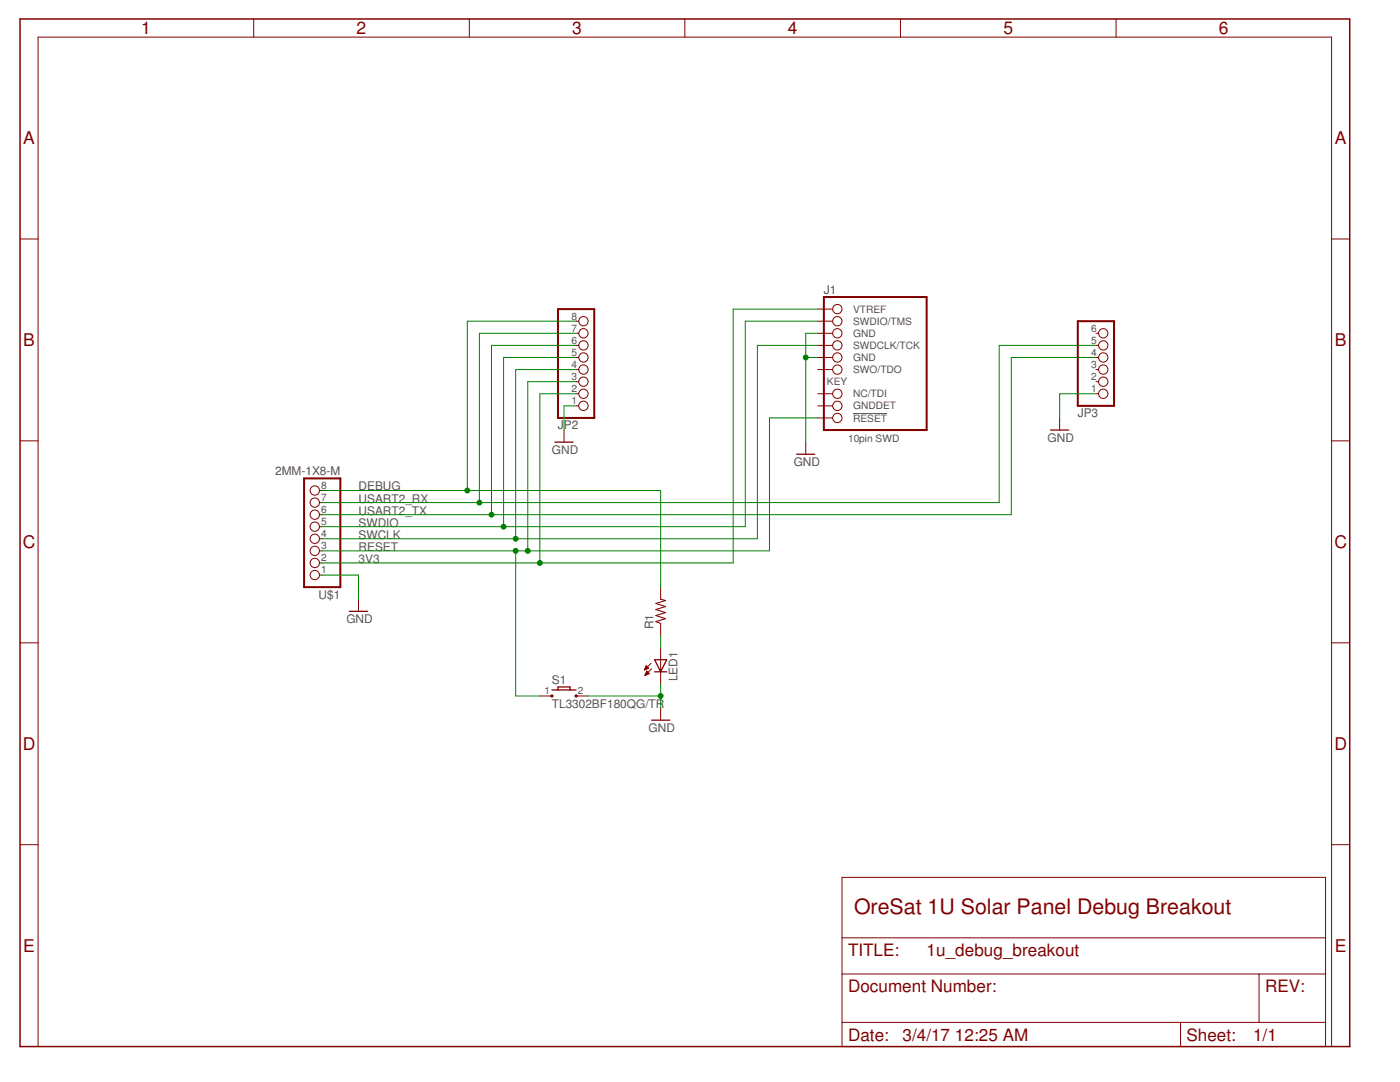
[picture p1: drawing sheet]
<svg xmlns="http://www.w3.org/2000/svg" width="279mm" height="216mm" viewBox="0 0 279 216" stroke-linecap="round" stroke-linejoin="round" font-family="sans-serif">
<path d="M170.3 82.5h6.7" fill="none" stroke="#505050" stroke-width=".2"/>
<path d="M4 3.8h265.4v205h-265.4z" fill="none" stroke="#800000" stroke-width=".3"/>
<g fill="none" stroke="#800000" stroke-width=".2">
<path d="M50.6 3.8v3.6M93.7 3.8v3.6M136.7 3.8v3.6M179.7 3.8v3.6M222.7 3.8v3.6M4 47.7h3.6M265.7 47.7h3.7M115 64.1h.5M115 66.5h.5M115 68.9h.5M115 71.3h.5M115 73.7h.5"/>
<path d="M115 78.6h.5M115 76.2h.5M163.2 61.7h3M163.2 64.1h3M163.2 66.5h3M163.2 68.9h3M163.2 71.3h3M163.2 73.7h3M163.2 78.6h3M218.7 66.5h.5M218.7 68.9h.5M218.7 71.3h.5"/>
<path d="M218.7 73.7h.5M218.7 78.6h.5M218.7 76.2h.5M4 88h3.6M63.8 97.9h.5M112.6 85.8v2.4M115 81h.5M160.8 88.2v2.4M163.2 81h3M163.2 83.4h3M211.5 83.4v2.4M265.7 88h3.7"/>
<path d="M63.8 114.7h.5M63.8 112.3h.5M63.8 109.9h.5M63.8 107.5h.5M63.8 105.1h.5M63.8 102.7h.5M63.8 100.3h.5M71.5 119.6v2.4M131.8 117.2v2.4M4 128.3h3.6M107.7 138.9h2.5M115 138.9h2.4"/>
<path d="M128.6 133.6h.2M128.7 133.5h.4M128.7 133.4h.6M128.7 134.7h.1M128.8 133.3h.6M128.8 134.6h.3M128.8 133.2h.5M128.8 134.5h.5M128.9 133.1h.3M128.9 134.4h.7M128.9 132.9h.2M128.9 134.3h.5"/>
<path d="M129 132.8l.4 .5-.8 .4zM129 134.2h.3M129 134.1h.2M129.1 133.9h.1M129.6 134.4l-.5-.5-.4 .9M129.6 134.4l-.9 .4M129.9 132.4l-1.3 1.3M130 133.5l-1.3 1.3M131.8 124.4v2.4M131.8 129.2v7.3M265.7 128.3h3.7M131.8 141.3v2.4"/>
<path d="M4 168.6h3.6M168 175.1h96.5v33.7h-96.5zM265.7 168.6h3.7M168 194.4h96.5M168 187.1h96.5M251.3 194.4v9.6M7.6 208.8v-201.4h258.1v201.4M168 204h96.5M235.6 204v4.8"/>
<circle cx="116.4" cy="73.7" r=".93"/>
<circle cx="116.4" cy="68.9" r=".93"/>
<circle cx="116.4" cy="78.6" r=".93"/>
<circle cx="116.4" cy="71.3" r=".93"/>
<circle cx="116.4" cy="76.2" r=".93"/>
<circle cx="116.4" cy="66.5" r=".93"/>
<circle cx="116.4" cy="64.1" r=".93"/>
<circle cx="167.1" cy="64.1" r=".93"/>
<circle cx="167.1" cy="66.5" r=".93"/>
<circle cx="167.1" cy="78.6" r=".93"/>
<circle cx="167.1" cy="61.7" r=".93"/>
<circle cx="167.1" cy="68.9" r=".93"/>
<circle cx="167.1" cy="71.3" r=".93"/>
<circle cx="167.1" cy="73.7" r=".93"/>
<circle cx="220.2" cy="73.7" r=".93"/>
<circle cx="220.2" cy="68.9" r=".93"/>
<circle cx="220.2" cy="78.6" r=".93"/>
<circle cx="220.2" cy="71.3" r=".93"/>
<circle cx="220.2" cy="66.5" r=".93"/>
<circle cx="220.2" cy="76.2" r=".93"/>
<circle cx="62.8" cy="97.9" r=".93"/>
<circle cx="116.4" cy="81" r=".93"/>
<circle cx="167.1" cy="81" r=".93"/>
<circle cx="167.1" cy="83.4" r=".93"/>
<circle cx="62.8" cy="114.7" r=".93"/>
<circle cx="62.8" cy="100.3" r=".93"/>
<circle cx="62.8" cy="105.1" r=".93"/>
<circle cx="62.8" cy="102.7" r=".93"/>
<circle cx="62.8" cy="112.3" r=".93"/>
<circle cx="62.8" cy="109.9" r=".93"/>
<circle cx="62.8" cy="107.5" r=".93"/>
</g>
<path d="M110.7 88.2h3.7M159 90.6h3.6M209.7 85.8h3.6M69.7 122h3.6M110.2 137.7h4.8M111.4 137.7v-.6h2.4v.6M130.6 131.6h2.5l-1.3 2.4zM130.6 134h2.5M130 143.7h3.7" fill="none" stroke="#800000" stroke-width=".25"/>
<g fill="none" stroke="#800000" stroke-width=".4">
<path d="M164.4 59.3h20.5v26.5h-20.5zM111.4 61.7h7.2v21.7h-7.2zM215.1 64.1h7.2v16.9h-7.2zM60.7 95.5h7.2v21.7h-7.2z"/>
<circle cx="110.2" cy="138.9" r=".13"/>
<circle cx="115" cy="138.9" r=".13"/>
</g>
<path d="M131.8 119.6l1 .2-1.9 .6 1.9 .6-1.9 .6 1.9 .6-1.9 .6 1.9 .6-1.9 .6 .9 .4" fill="none" stroke="#800000" stroke-width=".21"/>
<g fill="none" stroke="#008000" stroke-width=".2">
<path d="M115 78.6h-7.3v33.7M115 71.3h-14.5v33.8M115 66.5h-19.3v33.8M115 64.1h-21.7v33.8M115 68.9h-16.9v33.8M115 73.7h-12.1v33.8M115 76.2h-9.7v33.7M160.8 71.3h2.4M163.2 66.5h-2.4v21.7M163.2 64.1h-14.5v41h-84.4M163.2 68.9h-12v38.6h-86.9M163.2 61.7h-16.9v50.6h-82"/>
<path d="M218.7 78.6h-7.2v4.8M218.7 71.3h-16.9v31.4h-137.5M218.7 68.9h-19.3v31.4h-135.1M64.3 97.9h67.5v19.3M115 81h-2.4v4.8M163.2 83.4h-9.6v26.5h-89.3M64.3 114.7h7.2v4.9M102.9 109.9v29h4.8M117.4 138.9h14.4M131.8 126.8v2.4M131.8 136.5v4.8"/>
</g>
<g fill="#008000" stroke="#008000" stroke-width=".2">
<circle cx="131.8" cy="138.9" r=".49"/>
<circle cx="160.8" cy="71.3" r=".49"/>
<circle cx="93.3" cy="97.9" r=".49"/>
<circle cx="95.7" cy="100.3" r=".49"/>
<circle cx="98.1" cy="102.7" r=".49"/>
<circle cx="100.5" cy="105.1" r=".49"/>
<circle cx="102.9" cy="107.5" r=".49"/>
<circle cx="105.3" cy="109.9" r=".49"/>
<circle cx="102.9" cy="109.9" r=".49"/>
<circle cx="107.7" cy="112.3" r=".49"/>
</g>
<text font-size="4.3" fill="#800000" x="170.5" y="182.3">OreSat 1U Solar Panel Debug Breakout</text>
<g font-size="3.5" fill="#800000">
<text x="28.1" y="6.8">1</text>
<text x="71.2" y="6.8">2</text>
<text x="114.2" y="6.8">3</text>
<text x="157.2" y="6.8">4</text>
<text x="200.2" y="6.8">5</text>
<text x="243.3" y="6.8">6</text>
<text x="4.6" y="28.8">A</text>
<text x="266.4" y="28.8">A</text>
<text x="4.6" y="69.1">B</text>
<text x="266.4" y="69.1">B</text>
<text x="4.6" y="109.3">C</text>
<text x="266.3" y="109.3">C</text>
<text x="4.6" y="149.6">D</text>
<text x="266.3" y="149.6">D</text>
<text x="4.6" y="189.9">E</text>
<text x="266.4" y="189.9">E</text>
</g>
<g font-size="3.4" fill="#800000">
<text x="169.3" y="190.7">TITLE:</text>
<text x="184.9" y="190.7">1u_debug_breakout</text>
<text x="169.3" y="198">Document Number:</text>
<text x="252.5" y="198">REV:</text>
<text x="169.3" y="207.6">Date:</text>
<text x="180.1" y="207.6">3/4/17</text>
<text x="190.6" y="207.6">12:25 AM</text>
<text x="236.8" y="207.6">Sheet:</text>
<text x="250.1" y="207.6">1/1</text>
</g>
<g font-size="2.4" fill="#505050">
<text x="164.4" y="58.7">J1</text>
<text x="215.1" y="83.3">JP3</text>
<text x="111.3" y="85.7">JP2</text>
<text x="209.1" y="88.2">GND</text>
<text x="54.9" y="94.7">2MM-1X8-M</text>
<text x="110.1" y="90.6">GND</text>
<text x="158.4" y="93">GND</text>
<text x="71.5" y="97.9">DEBUG</text>
<text x="71.5" y="100.3">USART2_RX</text>
<text x="71.5" y="102.7">USART2_TX</text>
<text x="71.5" y="105.1">SWDIO</text>
<text x="71.5" y="107.5">SWCLK</text>
<text x="71.5" y="109.9">RESET</text>
<text x="71.5" y="112.3">3V3</text>
<text x="63.6" y="119.5">U$1</text>
<text x="69.1" y="124.4">GND</text>
<text x="130.4" y="125.6" transform="rotate(-90 130.4 125.6)">R1</text>
<text x="110.1" y="136.5">S1</text>
<text x="135.2" y="136" transform="rotate(-90 135.2 136)">LED1</text>
<text x="110.1" y="141.3">TL3302BF180QG/TR</text>
<text x="129.4" y="146.1">GND</text>
</g>
<g font-size="2" fill="#505050">
<text x="114" y="63.8">8</text>
<text x="170.3" y="62.4">VTREF</text>
<text x="170.3" y="64.8">SWDIO/TMS</text>
<text x="114" y="71">5</text>
<text x="114" y="68.6">6</text>
<text x="114" y="66.2">7</text>
<text x="170.3" y="67.2">GND</text>
<text x="170.3" y="69.6">SWDCLK/TCK</text>
<text x="217.8" y="71">4</text>
<text x="217.8" y="68.6">5</text>
<text x="217.8" y="66.2">6</text>
<text x="114" y="75.8">3</text>
<text x="114" y="73.4">4</text>
<text x="165" y="76.8">KEY</text>
<text x="170.3" y="72.1">GND</text>
<text x="170.3" y="74.5">SWO/TDO</text>
<text x="217.8" y="75.8">2</text>
<text x="217.8" y="73.4">3</text>
<text x="114" y="80.6">1</text>
<text x="114" y="78.2">2</text>
<text x="170.3" y="79.3">NC/TDI</text>
<text x="170.3" y="81.7">GNDDET</text>
<text x="217.8" y="78.2">1</text>
<text x="169.3" y="88.2">10pin SWD</text>
<text x="170.3" y="84.1">RESET</text>
<text x="64.1" y="99.9">7</text>
<text x="64.1" y="97.5">8</text>
<text x="64.1" y="107.2">4</text>
<text x="64.1" y="104.8">5</text>
<text x="64.1" y="102.4">6</text>
<text x="64.1" y="112">2</text>
<text x="64.1" y="109.6">3</text>
<text x="64.1" y="114.4">1</text>
<text x="108.7" y="138.5">1</text>
<text x="115.3" y="138.5">2</text>
</g>
</svg>
